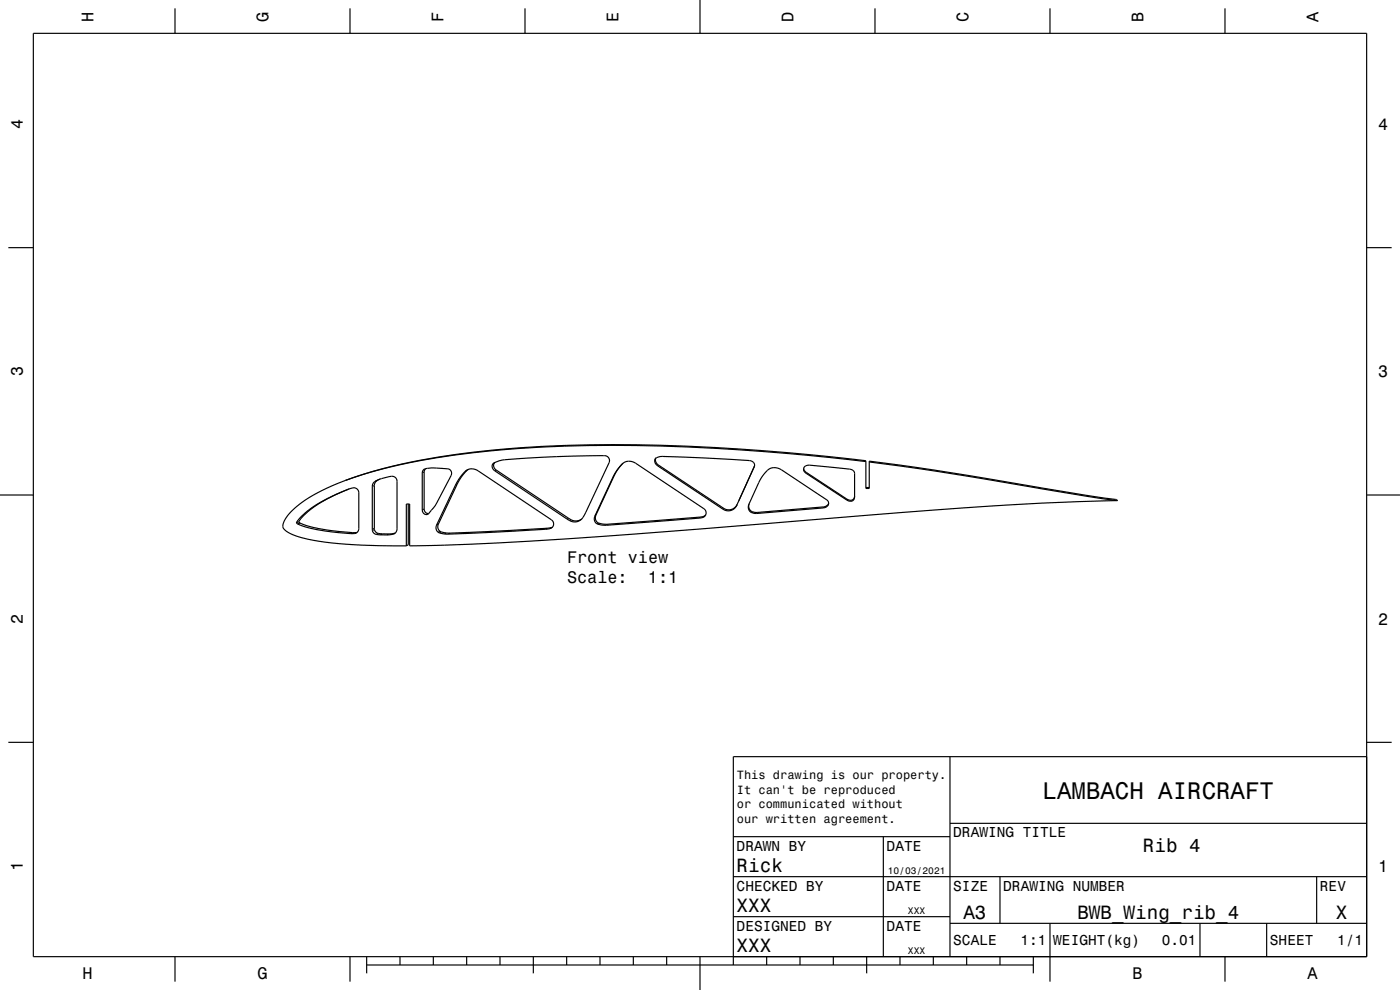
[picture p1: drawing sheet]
<svg xmlns="http://www.w3.org/2000/svg" width="420mm" height="297mm" viewBox="0 0 420 297" stroke-linecap="round" stroke-linejoin="round" font-family="sans-serif">
<g fill="none" stroke="#000" stroke-width=".35">
<path d="M10 10h400v277h-400zM52.5 2.5v7.5M105 2.5v7.5M157.5 2.5v7.5M210 0v10M262.5 2.5v7.5M315 2.5v7.5M367.5 2.5v7.5M2.5 74.3h7.5M410 74.3h7.5M147.9 139a18.8 18.8 0 0 1 7.3-1.4l12.2-.6 13-.3a1.77 1.77 0 0 1 1.8 .3 1.77 1.77 0 0 1 .5 1.8l-6.9 14.9a3.5 3.5 0 0 1-4.4 2.7l-23-15.2a1.47 1.47 0 0 1-.5-2.2zM148.4 138.8a1.45 1.45 0 0 0 .5 2.2l21.4 14.3a3.3 3.3 0 0 0 4.2 .4"/>
<path d="M186.7 139.2a3.2 3.2 0 0 1 4-.2l20.5 13.6a1.61 1.61 0 0 1 .4 2 1.61 1.61 0 0 1-1.9 .8l-27.5 2.2a5.3 5.3 0 0 1-3.5-.8 1.87 1.87 0 0 1-.3-1.9l5.9-12.5zM186.9 139l-1.4 1.7-1.1 1.7-5.6 12.2a2 2 0 0 0 .3 2 2 2 0 0 0 2 .7l27.1-2a5.6 5.6 0 0 0 3.5-.9M196.8 137.4l-.2 .6 .2 .7 .7 .8 19.6 13a2.76 2.76 0 0 0 4-1.1M226.3 139.8l-4.7 10.5M241.4 139.9a7.2 7.2 0 0 1 4.3-.1l6.9 .7a6.3 6.3 0 0 1 3.5 .8l.3 .7v7a1.36 1.36 0 0 1-.9 1.3 1.36 1.36 0 0 1-1.5-.3l-12.1-8a1.27 1.27 0 0 1-.5-2.1zM259.8 138.5a606.3 606.3 0 0 0-97.5-4.4 222.1 222.1 0 0 0-53.9 8.4l-4.8 1.6M260.8 138.6a1417.5 1417.5 0 0 1 65.1 10.3l9.1 1.3M0 148.5h10M88.9 156.8a22.8 22.8 0 0 1 9.2-7.2l6.8-3a1.72 1.72 0 0 1 2.7 1.2v10.7a1.81 1.81 0 0 1-2.5 1.6 48.8 48.8 0 0 1-15.8-2.9M88.9 156.8l.4 .4M89.6 156.5l.4 .4M89.6 156.5l-.7 .3"/>
<path d="M90 156.9a48.8 48.8 0 0 0 16 2.9l1.1-.1M90 156.9l-.7 .3M103.6 144.1a161 161 0 0 1 38.7-8.5 439.5 439.5 0 0 1 79.6-.9l20.8 1.7 17.1 1.8v8.3h1v-8.2a1402.3 1402.3 0 0 1 64.8 10.3l9.3 1.3 .3 .3h-.2M103.6 144.1a42 42 0 0 0-16.6 9.8 5.3 5.3 0 0 0-2 4.5 9.4 9.4 0 0 0 5.5 2.9 101.9 101.9 0 0 0 23.3 2.4l8.1 .1M104.8 146.7a35.4 35.4 0 0 0-14.5 8.9l-.7 .9M112.2 144.6l2.5-1.1a6.6 6.6 0 0 1 3.7-.4l.5 .6 .2 .7v14.2a2.31 2.31 0 0 1-2.8 1.9h-.4a6.5 6.5 0 0 1-3.9-.7l-.3-1v-12.9zM114 143.7l-.2 .1a2.15 2.15 0 0 0-1.5 1.9v12.8a1.87 1.87 0 0 0 2.4 1.7h2.4l1.5-.3M122.5 151.2v12.2l-.6 .4M127.7 140.6a1.28 1.28 0 0 0-1 1.2v11.2a1.19 1.19 0 0 0 .6 1.2 1.19 1.19 0 0 0 1.3-.1M127.7 140.6l2.2-.2 3.5 .2a1.57 1.57 0 0 1 1.6 .4 1.57 1.57 0 0 1 .3 1.7l-4.7 9-2 2.4M127.8 140.6l-.6 1v11.1l.5 1.1 .9 .3M139.4 141.5a3.1 3.1 0 0 1 4.1-.2l21.9 14.7a1.62 1.62 0 0 1 .4 1.9 1.62 1.62 0 0 1-1.8 .9l-24 1.2-5.7 .2-1.5-.1a1.82 1.82 0 0 1-1.8-2.6l6-12.6z"/>
<path d="M140.5 140.8l-1.6 1.6-1.3 2.1-6.1 12.7a2.03 2.03 0 0 0 2.3 2.7l19.8-.8 10.7-.6 1.4-.4M221.1 151.4h.1M221.6 150.3l-.5 1.2M221.9 149.7l-.3 .6M226.3 140a1.39 1.39 0 0 0-1.5-1.8l-26.1-1.3a1.79 1.79 0 0 0-2.3 1.4l.2 .6 .7 .8 19.6 13.1a2.79 2.79 0 0 0 4.2-1.3M230.1 141.2l.5-.4a3.3 3.3 0 0 1 3.9 .2l13.6 9a1.35 1.35 0 0 1 .4 1.6 1.35 1.35 0 0 1-1.5 .8l-20 1.6a2 2 0 0 1-2-.6 2 2 0 0 1-.3-2.1l3.3-7.3zM241.1 140.5l.2 .7 .5 .5 12.4 8.1a1.3 1.3 0 0 0 1.4 .2 1.3 1.3 0 0 0 .8-1.2M248.6 151l-.5 .6-1.1 .5-19.8 1.6a2.01 2.01 0 0 1-2.5-2.5M259.8 146.3h1M335 150.2a1149.5 1149.5 0 0 0-74.5 4.4l-20.2 1.6a2270.3 2270.3 0 0 1-106.9 7.3l-10.5 .3v-12.6h-1v12.6M410 148.5h10M2.5 222.7h7.5"/>
<path d="M285 227v60M410 222.7h7.5M410 227h-190v62.5M220 251h65M265 251v36M285 247h125M220 275h65M220 263h190M285 277h125M300 263v14M315 277v17.5M360 277v10"/>
<path d="M380 277v10M395 263v14M52.5 287v7.5M105 287v7.5M110 289.5h200M110 287v5M120 287v2.5M130 287v2.5M140 287v2.5M150 287v2.5M160 287v5M170 287v2.5"/>
<path d="M180 287v2.5M190 287v2.5M200 287v2.5M210 287v10M230 287v2.5M240 287v2.5M250 287v2.5M260 287v5M270 287v2.5M280 287v2.5M290 287v2.5M300 287v2.5"/>
<path d="M310 287v5M367.5 287v7.5"/>
</g>
<g fill="none" stroke="#000" stroke-width=".3">
<path d="M148.3 138.9l-.4 .2M186.9 139l-.2 .2M197.5 139.5l-.2 .2M226.3 139.9v.1M105.7 159.8l-.6 .3M107 159.8l-.7 .3M112.3 158.5l-.6 .3M112.3 145.7l-.6 .2M112.3 158.9l-.6 .3M113.1 144.2l-.6 .2M118.5 160l-.5 .2M127.2 141.6l-.5 .2"/>
<path d="M127.2 152.7l-.5 .3M131.5 157.2l-.5 .3M132 159.4l-.6 .3M132.3 159.6l-.5 .3M133.8 159.9l-.5 .3M135 159.9l-.5 .3M137.1 145.4l-.5 .2M139.9 141.3l-.5 .2M148.9 141l-.5 .2M164.1 158.5l-.4 .3M165.4 158.3l-.4 .3M170.3 155.3l-.3 .3"/>
<path d="M171.3 155.9l-.4 .3M178.8 154.6l-.4 .3M179.4 156.8l-.3 .3M179.6 156.9l-.3 .4M182.3 157.3l-.3 .3M184.2 142.9l-.3 .2M209.9 155.1l-.2 .3M210.9 155l-.2 .3M217.1 152.5l-.2 .3M221.1 151.4l-.1 .3M225.6 153.5l-.1 .3M225.8 153.5l-.1 .3"/>
<path d="M227.2 153.7l-.2 .3M241.3 141.2v.2M241.9 141.7v.3M247 152.1v.3M248.3 151.5v.3M254 149.7v.3M255.2 150.1v.3M256.3 149.2v.3M113.5 160l-.6 .3M114.7 160.2l-.6 .3M116.6 160.2l-.6 .3"/>
</g>
<text font-size="7.2" x="312.8" y="239.6">LAMBACH AIRCRAFT</text>
<g font-size="5.8">
<text x="342.9" y="255.6">Rib 4</text>
<text x="221" y="261.6">Rick</text>
<text x="221" y="273.6">XXX</text>
<text x="289" y="275.6">A3</text>
<text x="323.2" y="275.6">BWB_Wing_rib_4</text>
<text x="400.8" y="275.6">X</text>
<text x="221" y="285.6">XXX</text>
</g>
<g font-size="5">
<text x="28.1" y="6.5" transform="rotate(-90 28.1 6.5)">H</text>
<text x="80.6" y="6.5" transform="rotate(-90 80.6 6.5)">G</text>
<text x="133.1" y="6.5" transform="rotate(-90 133.1 6.5)">F</text>
<text x="185.6" y="6.5" transform="rotate(-90 185.6 6.5)">E</text>
<text x="238.1" y="6.5" transform="rotate(-90 238.1 6.5)">D</text>
<text x="290.6" y="6.5" transform="rotate(-90 290.6 6.5)">C</text>
<text x="343.1" y="6.5" transform="rotate(-90 343.1 6.5)">B</text>
<text x="395.6" y="6.5" transform="rotate(-90 395.6 6.5)">A</text>
<text x="6.8" y="38.7" transform="rotate(-90 6.8 38.7)">4</text>
<text x="413.5" y="39">4</text>
<text x="6.8" y="112.9" transform="rotate(-90 6.8 112.9)">3</text>
<text x="413.5" y="113.2">3</text>
<text x="170.1" y="168.8">Front view</text>
<text x="170.1" y="174.9">Scale:</text>
<text x="194.4" y="174.9">1:1</text>
<text x="6.8" y="187.1" transform="rotate(-90 6.8 187.1)">2</text>
<text x="413.5" y="187.4">2</text>
<text x="6.8" y="261.3" transform="rotate(-90 6.8 261.3)">1</text>
<text x="413.5" y="261.6">1</text>
<text x="24.7" y="293.8">H</text>
<text x="77.2" y="293.8">G</text>
<text x="339.7" y="293.8">B</text>
<text x="392.2" y="293.8">A</text>
</g>
<g font-size="4.3">
<text x="286" y="251.2">DRAWING TITLE</text>
<text x="221" y="255.2">DRAWN BY</text>
<text x="266" y="255.2">DATE</text>
<text x="221" y="267.2">CHECKED BY</text>
<text x="266" y="267.2">DATE</text>
<text x="286" y="267.2">SIZE</text>
<text x="301" y="267.2">DRAWING NUMBER</text>
<text x="396" y="267.2">REV</text>
<text x="221" y="279.2">DESIGNED BY</text>
<text x="266" y="279.2">DATE</text>
<text x="286" y="283.6">SCALE</text>
<text x="306.2" y="283.6">1:1</text>
<text x="316" y="283.6">WEIGHT(kg)</text>
<text x="348.6" y="283.6">0.01</text>
<text x="381" y="283.6">SHEET</text>
<text x="401.2" y="283.6">1/1</text>
</g>
<g font-size="3.6">
<text x="221.1" y="233.8">This drawing is our property.</text>
<text x="221.1" y="238.1">It can't be reproduced</text>
<text x="221.1" y="242.5">or communicated without</text>
<text x="221.1" y="246.8">our written agreement.</text>
</g>
<g font-size="2.9">
<text x="266.3" y="262.3">10/03/2021</text>
<text x="272.4" y="274.3">XXX</text>
<text x="272.4" y="286.3">XXX</text>
</g>
</svg>
